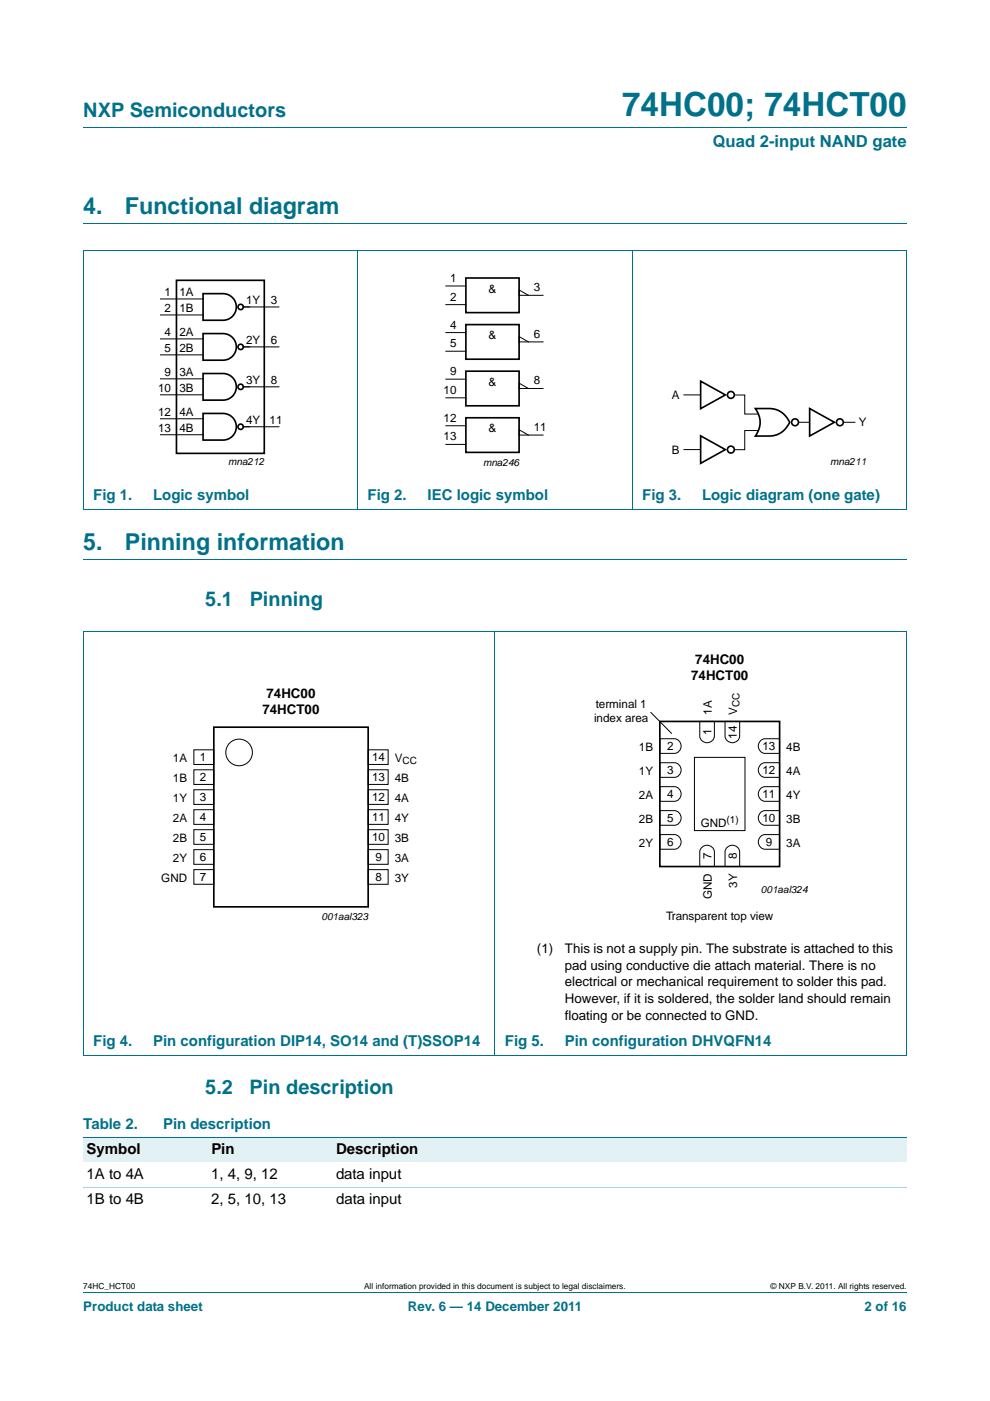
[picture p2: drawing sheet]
<svg xmlns="http://www.w3.org/2000/svg" width="210mm" height="297mm" viewBox="0 0 210 297" stroke-linecap="round" stroke-linejoin="round" font-family="sans-serif">
<g fill="none" stroke="#00718a" stroke-width=".21">
<path d="M17.7 27h174.6M17.6 53.1h174.7M17.7 47.4h174.6M17.7 53.1v55M75.9 53v55.2M134.1 53v55.2M192.3 53.1v55M17.6 108.1h174.7M17.7 118.7h174.6M17.6 133.9h174.7M17.7 133.9v89.9M105 133.8v90"/>
<path d="M192.3 133.9v89.9M17.6 223.8h174.7M17.7 273.9h174.6"/>
</g>
<g fill="none" stroke="#000" stroke-width=".21">
<path d="M34 63.4h9.1M34 66.8h9.1M34 71.9h9.1M34 75.2h9.1M51.5 65.1h7.7M51.5 73.5h7.7M94.6 60.6h4.2M94.6 64.6h4.2M94.6 70.5h4.2M94.6 74.5h4.2M115.2 62.6h-5.1v-1.1l2 1.1M115.2 72.5h-5.1v-1.1l2 1.1"/>
<path d="M34 80.3h9.1M34 83.7h9.1M34 88.8h9.1M34 92.2h9.1M51.5 82h7.7M51.5 90.5h7.7M94.6 80.4h4.2M94.6 84.3h4.2M94.6 90.3h4.2M94.6 94.2h4.2M115.2 82.4h-5.1v-1.2l2 1.2M115.2 92.2h-5.1v-1.1l2 1.1"/>
<path d="M145 83.7h3.6M145 95.3h3.6M155.9 83.8h2.1v4h2.9M160.9 91.3h-2.9v4h-2.1M169.4 89.5h2.4M178.9 89.5h2.5M41.1 159h4.3v3.1h-4.3zM78.1 159h4.2v3.1h-4.2zM138 151l4.5 4.6M140 156.6h3.1a1.56 1.56 0 0 1 1.4 1.6 1.56 1.56 0 0 1-1.4 1.5h-3.1zM148.4 153h3.1v3.1a1.56 1.56 0 0 1-1.5 1.4 1.56 1.56 0 0 1-1.6-1.4zM153.8 153h3.1v3.1a1.56 1.56 0 0 1-1.6 1.4 1.56 1.56 0 0 1-1.5-1.4z"/>
<path d="M161.4 157l.8-.4h3.2v3.1h-3.2a1.57 1.57 0 0 1-1.3-1.1 1.57 1.57 0 0 1 .5-1.6zM41.1 163.2h4.3v3.1h-4.3zM41.1 167.4h4.3v3.1h-4.3zM41.1 171.7h4.3v3.1h-4.3zM41.1 175.9h4.3v3.1h-4.3zM78.1 175.9h4.2v3.1h-4.2zM78.1 167.4h4.2v3.1h-4.2zM78.1 171.7h4.2v3.1h-4.2zM78.1 163.2h4.2v3.1h-4.2zM140 176.9h3.1a1.56 1.56 0 0 1 1.4 1.6 1.56 1.56 0 0 1-1.4 1.6h-3.1zM140 171.9h3.1a1.56 1.56 0 0 1 1.4 1.5 1.56 1.56 0 0 1-1.4 1.6h-3.1zM140 166.8h3.1a1.56 1.56 0 0 1 1.4 1.5 1.56 1.56 0 0 1-1.4 1.6h-3.1z"/>
<path d="M140 161.7h3.1a1.56 1.56 0 0 1 1.4 1.6 1.56 1.56 0 0 1-1.4 1.5h-3.1zM147.3 160.6h10.7v15.5h-10.7zM148.7 179.8a1.57 1.57 0 0 1 1.7-.5 1.57 1.57 0 0 1 1.1 1.3v3.1h-3.1v-3.1zM154.1 179.8a1.57 1.57 0 0 1 1.7-.5 1.57 1.57 0 0 1 1.1 1.3v3.1h-3.1v-3.1zM161.4 177.3l.8-.4h3.2v3.2h-3.2a1.57 1.57 0 0 1-1.3-1.2 1.57 1.57 0 0 1 .5-1.6zM161.4 172.2l.8-.3h3.2v3.1h-3.2a1.57 1.57 0 0 1-1.3-1.1 1.57 1.57 0 0 1 .5-1.7zM161.4 167.1l.8-.3h3.2v3.1h-3.2a1.57 1.57 0 0 1-1.3-1.1 1.57 1.57 0 0 1 .5-1.7zM161.4 162l.8-.3h3.2v3.1h-3.2a1.57 1.57 0 0 1-1.3-1.1 1.57 1.57 0 0 1 .5-1.7zM41.1 180.1h4.3v3.1h-4.3zM41.1 184.4h4.3v3.1h-4.3zM78.1 184.4h4.2v3.1h-4.2zM78.1 180.1h4.2v3.1h-4.2z"/>
<circle cx="50.7" cy="159.5" r="2.82"/>
</g>
<g fill="none" stroke="#000" stroke-width=".35">
<path d="M37.4 59.4h18.7v36.7h-18.7zM98.8 58.9h11.3v7.4h-11.3zM43.1 62.3h4.2a2.82 2.82 0 0 1 2.8 2.8 2.82 2.82 0 0 1-2.8 2.8h-4.2zM43.1 70.7h4.2a2.82 2.82 0 0 1 2.8 2.8 2.82 2.82 0 0 1-2.8 2.9h-4.2zM43.1 79.2h4.2a2.82 2.82 0 0 1 2.8 2.8 2.82 2.82 0 0 1-2.8 2.8h-4.2zM98.8 68.8h11.3v7.4h-11.3zM98.8 78.7h11.3v7.3h-11.3zM43.1 87.7h4.2a2.82 2.82 0 0 1 2.8 2.8 2.82 2.82 0 0 1-2.8 2.8h-4.2zM98.8 88.6h11.3v7.3h-11.3zM148.6 80.8l5.3 2.9-5.3 2.9zM148.6 92.4l5.3 2.9-5.3 2.9zM160.2 86.6a9.4 9.4 0 0 1 4.9 .4 5 5 0 0 1 2.4 2.5 4.7 4.7 0 0 1-4.4 2.9h-2.9a4.7 4.7 0 0 0 0-5.8z"/>
<path d="M171.7 86.6l5.3 2.9-5.3 2.9zM45.4 154.2h32.7v38.1h-32.7zM140 153h25.4v30.7h-25.4z"/>
<circle cx="51" cy="73.5" r=".56"/>
<circle cx="51" cy="65.1" r=".56"/>
<circle cx="51" cy="90.5" r=".56"/>
<circle cx="51" cy="82" r=".56"/>
<circle cx="155" cy="95.3" r=".73"/>
<circle cx="155" cy="83.7" r=".73"/>
<circle cx="168.6" cy="89.5" r=".73"/>
<circle cx="178.1" cy="89.5" r=".73"/>
</g>
<g fill="#e2f1f4">
<path d="M17.7 241.1h26.4v5.3h-26.4z"/>
<path d="M44.1 241.1h26.5v5.3h-26.5z"/>
<path d="M70.6 241.1h121.7v5.3h-121.7z"/>
</g>
<path d="M17.7 241.1h174.6" fill="none" stroke="#00718a" stroke-width=".21"/>
<path d="M17.7 251.7h174.6" fill="none" stroke="#a5d5dc" stroke-width=".21"/>
<text font-size="7" fill="#00718a" x="132" y="24.6">74HC00; 74HCT00</text>
<g font-size="4.9" fill="#00718a">
<text x="17.7" y="45.4">4.</text>
<text x="26.5" y="45.4">Functional diagram</text>
<text x="17.7" y="116.7">5.</text>
<text x="26.5" y="116.7">Pinning information</text>
</g>
<g font-size="4.2" fill="#00718a">
<text x="17.7" y="24.9">NXP Semiconductors</text>
<text x="43.5" y="128.6">5.1</text>
<text x="53" y="128.6">Pinning</text>
<text x="43.5" y="231.9">5.2</text>
<text x="52.9" y="231.9">Pin description</text>
</g>
<text font-size="3.5" fill="#00718a" x="151.2" y="31.1">Quad 2-input NAND gate</text>
<g font-size="3.2" fill="#00718a">
<text x="19.8" y="106">Fig 1.</text>
<text x="32.5" y="106">Logic symbol</text>
<text x="78" y="106">Fig 2.</text>
<text x="90.7" y="106">IEC logic symbol</text>
<text x="136.2" y="106">Fig 3.</text>
<text x="148.9" y="106">Logic diagram (one gate)</text>
<text x="19.8" y="221.7">Fig 4.</text>
<text x="32.5" y="221.7">Pin configuration DIP14, SO14 and (T)SSOP14</text>
<text x="107.1" y="221.7">Fig 5.</text>
<text x="119.8" y="221.7">Pin configuration DHVQFN14</text>
<text x="17.7" y="239.3">Table 2.</text>
<text x="34.6" y="239.3">Pin description</text>
</g>
<g font-size="3.2">
<text x="18.4" y="244.6">Symbol</text>
<text x="44.8" y="244.6">Pin</text>
<text x="71.3" y="244.6">Description</text>
<text x="18.4" y="249.9">1A to 4A</text>
<text x="44.8" y="249.9">1, 4, 9, 12</text>
<text x="71.3" y="249.9">data input</text>
<text x="18.4" y="255.2">1B to 4B</text>
<text x="44.8" y="255.2">2, 5, 10, 13</text>
<text x="71.3" y="255.2">data input</text>
</g>
<g font-size="2.8">
<text x="147.5" y="140.8">74HC00</text>
<text x="56.5" y="148">74HC00</text>
<text x="146.6" y="144.2">74HCT00</text>
<text x="55.7" y="151.3">74HCT00</text>
<text x="113.9" y="202">(1)</text>
<text x="119.8" y="202">This is not a supply pin. The substrate is attached to this</text>
<text x="119.8" y="205.6">pad using conductive die attach material. There is no</text>
<text x="119.8" y="209.1">electrical or mechanical requirement to solder this pad.</text>
<text x="119.8" y="212.6">However, if it is soldered, the solder land should remain</text>
<text x="119.8" y="216.2">floating or be connected to GND.</text>
</g>
<g font-size="2.8" fill="#00718a">
<text x="17.7" y="277.9">Product data sheet</text>
<text x="86.5" y="277.9">Rev. 6 — 14 December 2011</text>
<text x="183.4" y="277.9">2 of 16</text>
</g>
<g font-size="2.5">
<text x="95.5" y="59.8">1</text>
<text x="34.9" y="62.8">1</text>
<text x="38.1" y="62.8">1A</text>
<text x="52.2" y="64.5">1Y</text>
<text x="57.5" y="64.5">3</text>
<text x="95.5" y="63.7">2</text>
<text x="103.6" y="62">&amp;</text>
<text x="113.2" y="61.8">3</text>
<text x="34.9" y="66.2">2</text>
<text x="34.9" y="71.3">4</text>
<text x="38.1" y="66.2">1B</text>
<text x="38.1" y="71.3">2A</text>
<text x="95.5" y="69.7">4</text>
<text x="103.6" y="71.9">&amp;</text>
<text x="113.2" y="71.6">6</text>
<text x="34.9" y="74.7">5</text>
<text x="38.1" y="74.7">2B</text>
<text x="52.2" y="73">2Y</text>
<text x="57.5" y="73">6</text>
<text x="95.5" y="73.6">5</text>
<text x="33.6" y="83.1">10</text>
<text x="34.9" y="79.8">9</text>
<text x="38.1" y="79.8">3A</text>
<text x="38.1" y="83.1">3B</text>
<text x="52.2" y="81.4">3Y</text>
<text x="57.5" y="81.4">8</text>
<text x="94.1" y="83.5">10</text>
<text x="95.5" y="79.5">9</text>
<text x="103.6" y="81.8">&amp;</text>
<text x="113.2" y="81.5">8</text>
<text x="33.6" y="88.2">12</text>
<text x="38.1" y="88.2">4A</text>
<text x="52.2" y="89.9">4Y</text>
<text x="57.2" y="89.9">11</text>
<text x="94.1" y="89.4">12</text>
<text x="142.5" y="84.6">A</text>
<text x="33.6" y="91.6">13</text>
<text x="38.1" y="91.6">4B</text>
<text x="94.1" y="93.4">13</text>
<text x="103.6" y="91.7">&amp;</text>
<text x="113.2" y="91.4">11</text>
<text x="182.1" y="90.3">Y</text>
<text x="142.5" y="96.2">B</text>
<text x="126" y="153.1">index area</text>
<text x="126.3" y="150.1">terminal 1</text>
<text x="150.9" y="155.9" transform="rotate(-90 150.9 155.9)">1</text>
<text x="151" y="151.5" transform="rotate(-90 151 151.5)">1A</text>
<text x="156.3" y="151.5" transform="rotate(-90 156.3 151.5)">V</text>
<text x="36.7" y="161.5">1A</text>
<text x="42.4" y="161.4">1</text>
<text x="78.9" y="161.4">14</text>
<text x="83.7" y="161.5">V</text>
<text x="135.5" y="159.2">1B</text>
<text x="141.5" y="159.1">2</text>
<text x="156.3" y="156.6" transform="rotate(-90 156.3 156.6)">14</text>
<text x="161.7" y="159.1">13</text>
<text x="166.8" y="159.2">4B</text>
<text x="36.7" y="165.7">1B</text>
<text x="42.4" y="165.7">2</text>
<text x="78.9" y="165.7">13</text>
<text x="83.7" y="165.7">4B</text>
<text x="135.5" y="164.2">1Y</text>
<text x="141.5" y="164.2">3</text>
<text x="161.7" y="164.2">12</text>
<text x="166.8" y="164.2">4A</text>
<text x="36.7" y="170">1Y</text>
<text x="42.4" y="169.9">3</text>
<text x="78.9" y="169.9">12</text>
<text x="83.7" y="170">4A</text>
<text x="135.5" y="169.3">2A</text>
<text x="141.5" y="169.3">4</text>
<text x="161.7" y="169.3">11</text>
<text x="166.8" y="169.3">4Y</text>
<text x="36.7" y="174.2">2A</text>
<text x="36.7" y="178.4">2B</text>
<text x="42.4" y="174.1">4</text>
<text x="42.4" y="178.4">5</text>
<text x="78.9" y="178.4">10</text>
<text x="78.9" y="174.1">11</text>
<text x="83.7" y="174.2">4Y</text>
<text x="83.7" y="178.4">3B</text>
<text x="135.5" y="179.5">2Y</text>
<text x="135.5" y="174.4">2B</text>
<text x="141.5" y="179.4">6</text>
<text x="141.5" y="174.3">5</text>
<text x="148.6" y="175.3">GND</text>
<text x="161.7" y="174.3">10</text>
<text x="162.4" y="179.4">9</text>
<text x="166.8" y="179.5">3A</text>
<text x="166.8" y="174.4">3B</text>
<text x="36.7" y="182.7">2Y</text>
<text x="42.4" y="182.6">6</text>
<text x="79.7" y="182.6">9</text>
<text x="83.7" y="182.7">3A</text>
<text x="150.9" y="182.2" transform="rotate(-90 150.9 182.2)">7</text>
<text x="156.3" y="182.2" transform="rotate(-90 156.3 182.2)">8</text>
<text x="34.2" y="186.9">GND</text>
<text x="42.4" y="186.8">7</text>
<text x="79.7" y="186.8">8</text>
<text x="83.7" y="186.9">3Y</text>
<text x="151" y="190.7" transform="rotate(-90 151 190.7)">GND</text>
<text x="156.3" y="188.2" transform="rotate(-90 156.3 188.2)">3Y</text>
<text x="141.3" y="195">Transparent top view</text>
</g>
<g font-size="2.1">
<text x="48.4" y="98.7">mna212</text>
<text x="102.5" y="98.7">mna246</text>
<text x="176.1" y="98.5">mna211</text>
<text x="156.8" y="149.9" transform="rotate(-90 156.8 149.9)">CC</text>
<text x="85.4" y="162">CC</text>
<text x="154.1" y="174.5">(1)</text>
<text x="161.4" y="189.4">001aal324</text>
<text x="68.2" y="195.1">001aal323</text>
</g>
<g font-size="1.8">
<text x="17.7" y="273.3">74HC_HCT00</text>
<text x="77.2" y="273.3">All information provided in this document is subject to legal disclaimers.</text>
<text x="163.4" y="273.3">© NXP B.V. 2011. All rights reserved.</text>
</g>
</svg>
